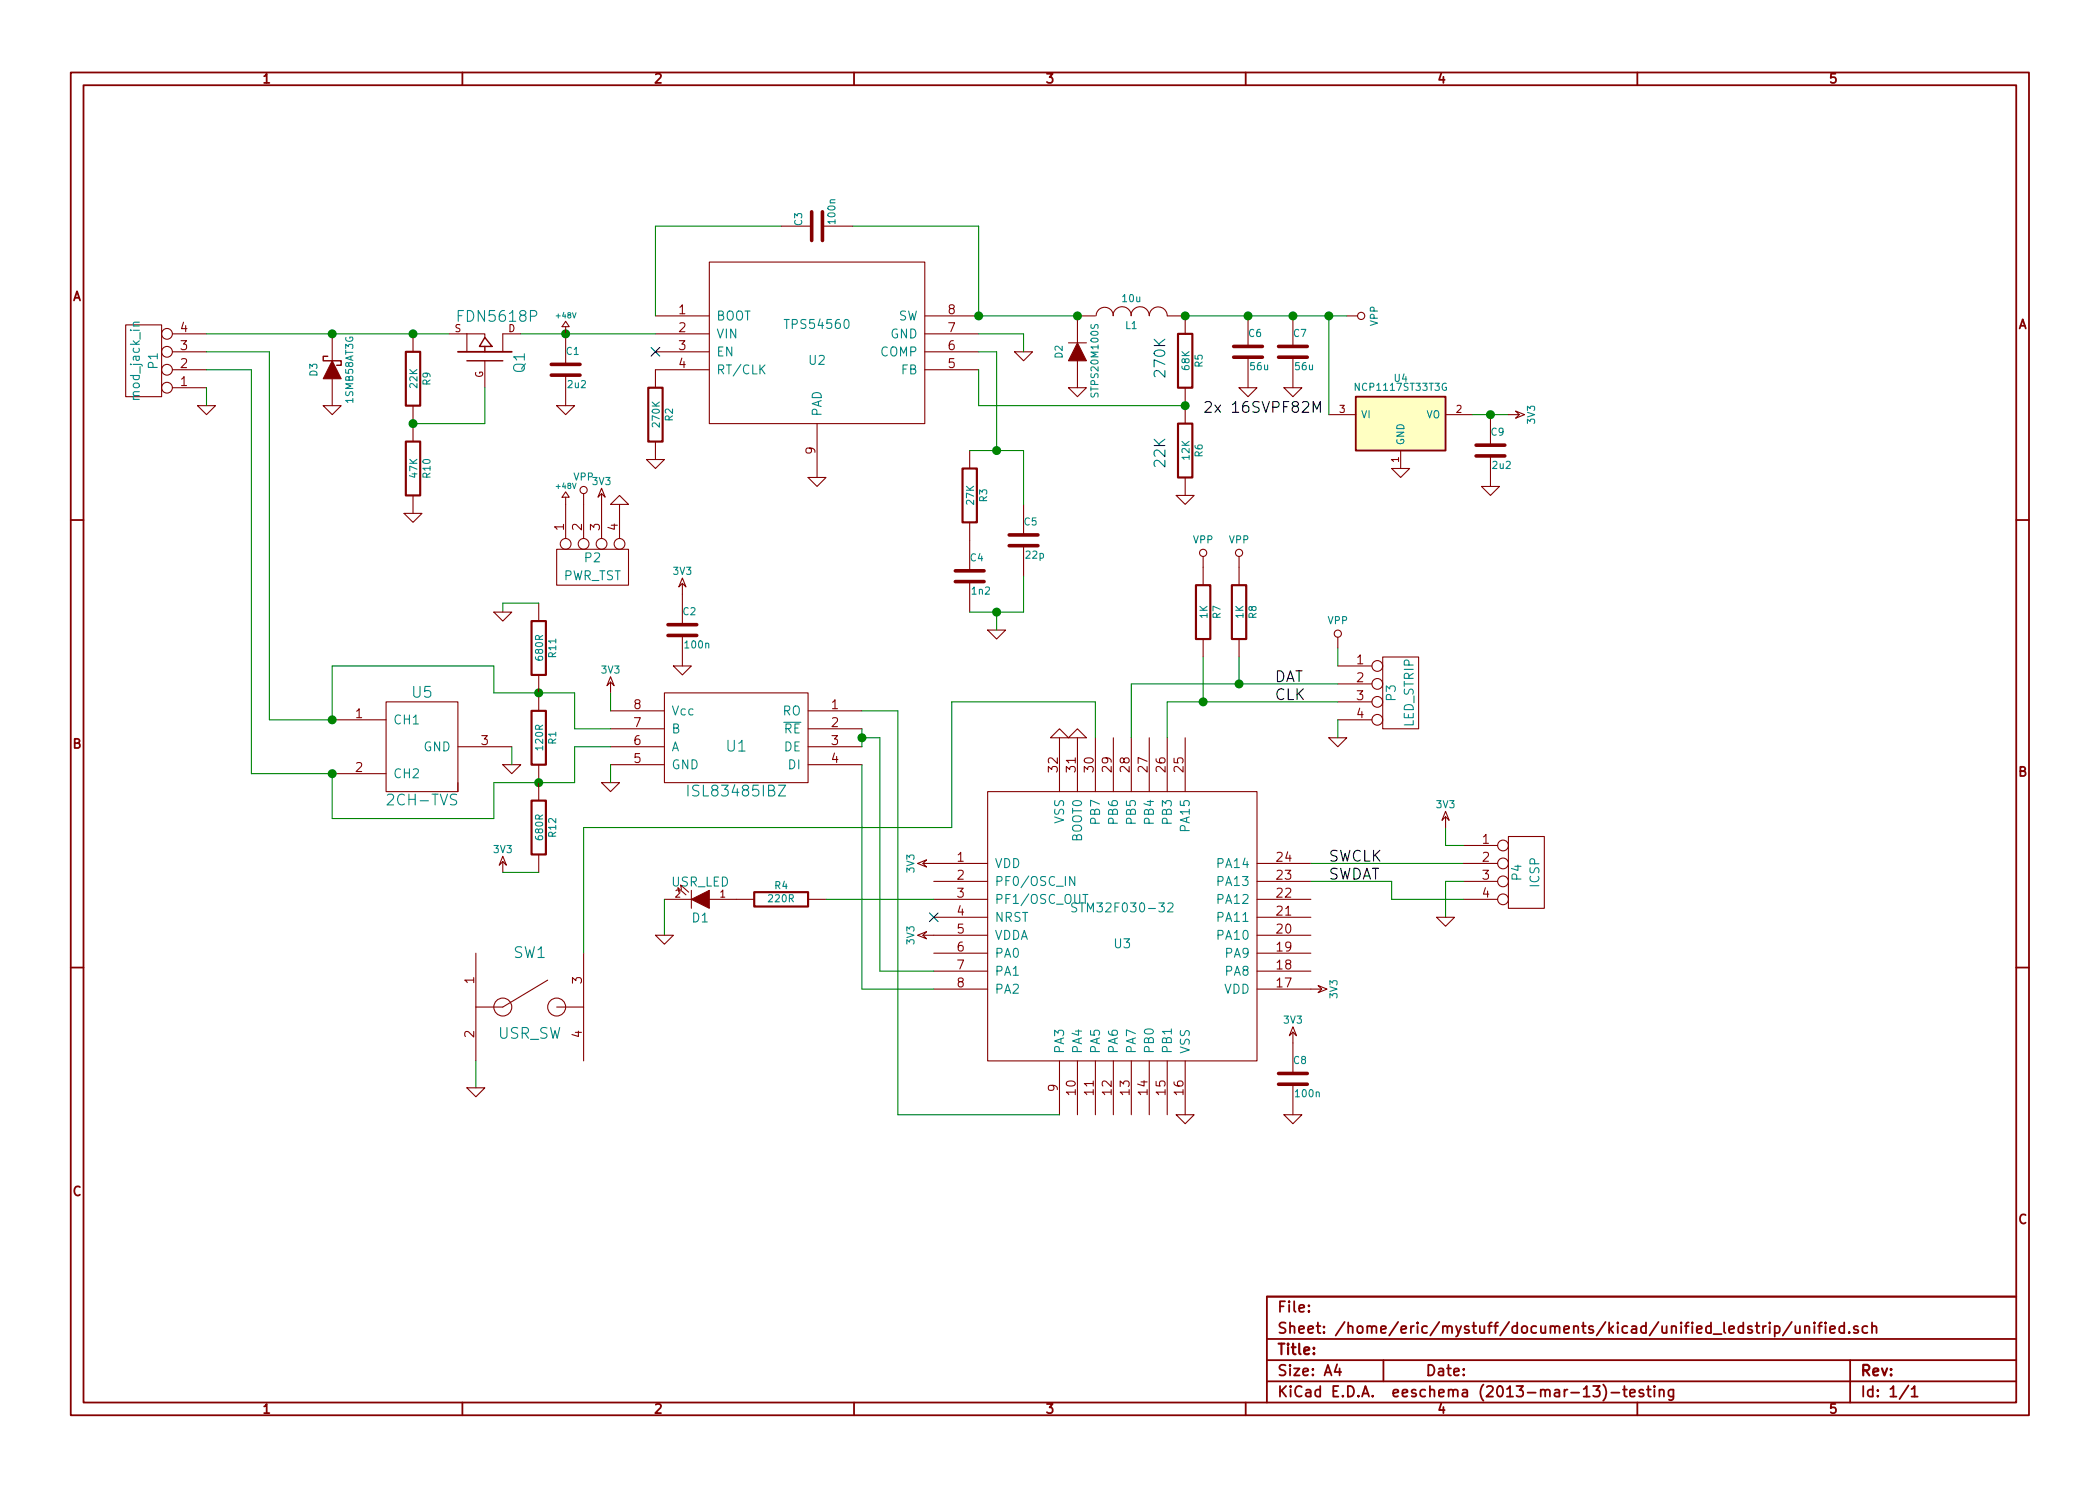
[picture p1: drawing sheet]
EESchema Schematic File Version 2
LIBS:power
LIBS:device
LIBS:transistors
LIBS:conn
LIBS:linear
LIBS:regul
LIBS:74xx
LIBS:cmos4000
LIBS:adc-dac
LIBS:memory
LIBS:xilinx
LIBS:special
LIBS:microcontrollers
LIBS:dsp
LIBS:microchip
LIBS:analog_switches
LIBS:motorola
LIBS:texas
LIBS:intel
LIBS:audio
LIBS:interface
LIBS:digital-audio
LIBS:philips
LIBS:display
LIBS:cypress
LIBS:siliconi
LIBS:opto
LIBS:atmel
LIBS:contrib
LIBS:valves
LIBS:custom
LIBS:unified-cache
EELAYER 24 0
EELAYER END
$Descr A4 11693 8268
encoding utf-8
Sheet 1 1
Title ""
Date ""
Rev ""
Comp ""
Comment1 ""
Comment2 ""
Comment3 ""
Comment4 ""
$EndDescr
$Comp
L CONN_4 P1
U 1 1
P 800 2000
F 0 "P1" V 750 2000 50  0000 C CNN
F 1 "mod_jack_in" V 850 2000 50  0000 C CNN
F 2 "" H 800 2000 60  0000 C CNN
F 3 "" H 800 2000 60  0000 C CNN
	1    800  2000
	-1   0    0    1   
$EndComp
$Comp
L GND #PWR01
U 1 1
P 1150 2250
F 0 "#PWR01" H 1150 2250 30  0001 C CNN
F 1 "GND" H 1150 2180 30  0001 C CNN
F 2 "" H 1150 2250 60  0000 C CNN
F 3 "" H 1150 2250 60  0000 C CNN
	1    1150 2250
	1    0    0    -1  
$EndComp
$Comp
L C C1
U 1 1
P 3150 2050
F 0 "C1" H 3150 2150 40  0000 L CNN
F 1 "2u2" H 3156 1965 40  0000 L CNN
F 2 "" H 3188 1900 30  0000 C CNN
F 3 "" H 3150 2050 60  0000 C CNN
	1    3150 2050
	1    0    0    -1  
$EndComp
$Comp
L TPS54360 U2
U 1 1
P 4550 1900
F 0 "U2" H 4550 1800 50  0000 C CNN
F 1 "TPS54560" H 4550 2000 50  0000 C CNN
F 2 "MODULE" H 4550 1900 50  0001 C CNN
F 3 "DOCUMENTATION" H 4550 1900 50  0001 C CNN
	1    4550 1900
	1    0    0    -1  
$EndComp
$Comp
L GND #PWR02
U 1 1
P 4550 2650
F 0 "#PWR02" H 4550 2650 30  0001 C CNN
F 1 "GND" H 4550 2580 30  0001 C CNN
F 2 "" H 4550 2650 60  0000 C CNN
F 3 "" H 4550 2650 60  0000 C CNN
	1    4550 2650
	1    0    0    -1  
$EndComp
NoConn ~ 3650 1950
$Comp
L R R2
U 1 1
P 3650 2300
F 0 "R2" V 3730 2300 40  0000 C CNN
F 1 "270K" V 3657 2301 40  0000 C CNN
F 2 "" V 3580 2300 30  0000 C CNN
F 3 "" H 3650 2300 30  0000 C CNN
	1    3650 2300
	1    0    0    -1  
$EndComp
$Comp
L GND #PWR03
U 1 1
P 3650 2550
F 0 "#PWR03" H 3650 2550 30  0001 C CNN
F 1 "GND" H 3650 2480 30  0001 C CNN
F 2 "" H 3650 2550 60  0000 C CNN
F 3 "" H 3650 2550 60  0000 C CNN
	1    3650 2550
	1    0    0    -1  
$EndComp
$Comp
L GND #PWR04
U 1 1
P 3150 2250
F 0 "#PWR04" H 3150 2250 30  0001 C CNN
F 1 "GND" H 3150 2180 30  0001 C CNN
F 2 "" H 3150 2250 60  0000 C CNN
F 3 "" H 3150 2250 60  0000 C CNN
	1    3150 2250
	1    0    0    -1  
$EndComp
$Comp
L C C3
U 1 1
P 4550 1250
F 0 "C3" H 4550 1350 40  0000 L CNN
F 1 "100n" H 4556 1165 40  0000 L CNN
F 2 "" H 4588 1100 30  0000 C CNN
F 3 "" H 4550 1250 60  0000 C CNN
	1    4550 1250
	0    -1   -1   0   
$EndComp
$Comp
L INDUCTOR L1
U 1 1
P 6300 1750
F 0 "L1" V 6250 1750 40  0000 C CNN
F 1 "10u" V 6400 1750 40  0000 C CNN
F 2 "" H 6300 1750 60  0000 C CNN
F 3 "" H 6300 1750 60  0000 C CNN
	1    6300 1750
	0    -1   -1   0   
$EndComp
$Comp
L DIODE D2
U 1 1
P 6000 1950
F 0 "D2" H 6000 2050 40  0000 C CNN
F 1 "STPS20M100S" H 5950 1850 40  0000 C CNN
F 2 "" H 6000 1950 60  0000 C CNN
F 3 "" H 6000 1950 60  0000 C CNN
	1    6000 1950
	0    -1   -1   0   
$EndComp
$Comp
L GND #PWR05
U 1 1
P 6000 2150
F 0 "#PWR05" H 6000 2150 30  0001 C CNN
F 1 "GND" H 6000 2080 30  0001 C CNN
F 2 "" H 6000 2150 60  0000 C CNN
F 3 "" H 6000 2150 60  0000 C CNN
	1    6000 2150
	1    0    0    -1  
$EndComp
$Comp
L R R5
U 1 1
P 6600 2000
F 0 "R5" V 6680 2000 40  0000 C CNN
F 1 "68K" V 6607 2001 40  0000 C CNN
F 2 "" V 6530 2000 30  0000 C CNN
F 3 "" H 6600 2000 30  0000 C CNN
	1    6600 2000
	1    0    0    -1  
$EndComp
$Comp
L R R6
U 1 1
P 6600 2500
F 0 "R6" V 6680 2500 40  0000 C CNN
F 1 "12K" V 6607 2501 40  0000 C CNN
F 2 "" V 6530 2500 30  0000 C CNN
F 3 "" H 6600 2500 30  0000 C CNN
	1    6600 2500
	1    0    0    -1  
$EndComp
$Comp
L GND #PWR06
U 1 1
P 6600 2750
F 0 "#PWR06" H 6600 2750 30  0001 C CNN
F 1 "GND" H 6600 2680 30  0001 C CNN
F 2 "" H 6600 2750 60  0000 C CNN
F 3 "" H 6600 2750 60  0000 C CNN
	1    6600 2750
	1    0    0    -1  
$EndComp
$Comp
L GND #PWR07
U 1 1
P 5700 1950
F 0 "#PWR07" H 5700 1950 30  0001 C CNN
F 1 "GND" H 5700 1880 30  0001 C CNN
F 2 "" H 5700 1950 60  0000 C CNN
F 3 "" H 5700 1950 60  0000 C CNN
	1    5700 1950
	1    0    0    -1  
$EndComp
$Comp
L R R3
U 1 1
P 5400 2750
F 0 "R3" V 5480 2750 40  0000 C CNN
F 1 "27K" V 5407 2751 40  0000 C CNN
F 2 "" V 5330 2750 30  0000 C CNN
F 3 "" H 5400 2750 30  0000 C CNN
	1    5400 2750
	1    0    0    -1  
$EndComp
$Comp
L C C4
U 1 1
P 5400 3200
F 0 "C4" H 5400 3300 40  0000 L CNN
F 1 "1n2" H 5406 3115 40  0000 L CNN
F 2 "" H 5438 3050 30  0000 C CNN
F 3 "" H 5400 3200 60  0000 C CNN
	1    5400 3200
	1    0    0    -1  
$EndComp
$Comp
L C C5
U 1 1
P 5700 3000
F 0 "C5" H 5700 3100 40  0000 L CNN
F 1 "22p" H 5706 2915 40  0000 L CNN
F 2 "" H 5738 2850 30  0000 C CNN
F 3 "" H 5700 3000 60  0000 C CNN
	1    5700 3000
	1    0    0    -1  
$EndComp
$Comp
L GND #PWR08
U 1 1
P 5550 3500
F 0 "#PWR08" H 5550 3500 30  0001 C CNN
F 1 "GND" H 5550 3430 30  0001 C CNN
F 2 "" H 5550 3500 60  0000 C CNN
F 3 "" H 5550 3500 60  0000 C CNN
	1    5550 3500
	1    0    0    -1  
$EndComp
$Comp
L C C6
U 1 1
P 6950 1950
F 0 "C6" H 6950 2050 40  0000 L CNN
F 1 "56u" H 6956 1865 40  0000 L CNN
F 2 "" H 6988 1800 30  0000 C CNN
F 3 "" H 6950 1950 60  0000 C CNN
	1    6950 1950
	1    0    0    -1  
$EndComp
$Comp
L C C7
U 1 1
P 7200 1950
F 0 "C7" H 7200 2050 40  0000 L CNN
F 1 "56u" H 7206 1865 40  0000 L CNN
F 2 "" H 7238 1800 30  0000 C CNN
F 3 "" H 7200 1950 60  0000 C CNN
	1    7200 1950
	1    0    0    -1  
$EndComp
$Comp
L GND #PWR09
U 1 1
P 6950 2150
F 0 "#PWR09" H 6950 2150 30  0001 C CNN
F 1 "GND" H 6950 2080 30  0001 C CNN
F 2 "" H 6950 2150 60  0000 C CNN
F 3 "" H 6950 2150 60  0000 C CNN
	1    6950 2150
	1    0    0    -1  
$EndComp
$Comp
L GND #PWR010
U 1 1
P 7200 2150
F 0 "#PWR010" H 7200 2150 30  0001 C CNN
F 1 "GND" H 7200 2080 30  0001 C CNN
F 2 "" H 7200 2150 60  0000 C CNN
F 3 "" H 7200 2150 60  0000 C CNN
	1    7200 2150
	1    0    0    -1  
$EndComp
$Comp
L VPP #PWR39
U 1 1
P 7500 1750
F 0 "#PWR39" H 7500 1950 40  0001 C CNN
F 1 "VPP" H 7500 1900 40  0000 C CNN
F 2 "" H 7500 1750 60  0000 C CNN
F 3 "" H 7500 1750 60  0000 C CNN
	1    7500 1750
	0    1    1    0   
$EndComp
$Comp
L ST485E U1
U 1 1
P 4100 4100
F 0 "U1" H 4100 4050 60  0000 C CNN
F 1 "ISL83485IBZ" H 4100 3800 60  0000 C CNN
F 2 "" H 4150 4100 60  0000 C CNN
F 3 "" H 4150 4100 60  0000 C CNN
	1    4100 4100
	-1   0    0    -1  
$EndComp
Wire Wire Line
	1150 2150 1150 2250
Connection ~ 3150 1850
Wire Wire Line
	4350 1250 3650 1250
Wire Wire Line
	3650 1250 3650 1750
Wire Wire Line
	4750 1250 5450 1250
Wire Wire Line
	5450 1250 5450 1750
Wire Wire Line
	5450 1750 6000 1750
Connection ~ 5450 1750
Wire Wire Line
	6600 2250 5450 2250
Wire Wire Line
	5450 2250 5450 2050
Wire Wire Line
	5450 1850 5700 1850
Wire Wire Line
	5700 1850 5700 1950
Wire Wire Line
	5450 1950 5550 1950
Wire Wire Line
	5550 1950 5550 2500
Wire Wire Line
	5400 2500 5700 2500
Wire Wire Line
	5700 2500 5700 2800
Connection ~ 5550 2500
Wire Wire Line
	5700 3400 5700 3200
Wire Wire Line
	5400 3400 5700 3400
Wire Wire Line
	5550 3400 5550 3500
Connection ~ 5550 3400
Connection ~ 6600 2250
Wire Wire Line
	6600 1750 7500 1750
Connection ~ 6600 1750
Connection ~ 6950 1750
Connection ~ 7200 1750
Connection ~ 6000 1750
Wire Wire Line
	1150 1950 1500 1950
Wire Wire Line
	1150 2050 1400 2050
$Comp
L R R1
U 1 1
P 3000 4100
F 0 "R1" V 3080 4100 40  0000 C CNN
F 1 "120R" V 3007 4101 40  0000 C CNN
F 2 "" V 2930 4100 30  0000 C CNN
F 3 "" H 3000 4100 30  0000 C CNN
	1    3000 4100
	1    0    0    -1  
$EndComp
Wire Wire Line
	1400 2050 1400 4300
Wire Wire Line
	3200 4350 3200 4150
Wire Wire Line
	3200 4150 3400 4150
Connection ~ 3000 4350
Wire Wire Line
	3400 4050 3200 4050
Wire Wire Line
	3200 4050 3200 3850
Wire Wire Line
	1500 1950 1500 4000
Connection ~ 3000 3850
$Comp
L GND #PWR011
U 1 1
P 3400 4350
F 0 "#PWR011" H 3400 4350 30  0001 C CNN
F 1 "GND" H 3400 4280 30  0001 C CNN
F 2 "" H 3400 4350 60  0000 C CNN
F 3 "" H 3400 4350 60  0000 C CNN
	1    3400 4350
	1    0    0    -1  
$EndComp
Wire Wire Line
	3400 4350 3400 4250
$Comp
L NCP1117ST33T3G U4
U 1 1
P 7800 2350
F 0 "U4" H 7800 2600 40  0000 C CNN
F 1 "NCP1117ST33T3G" H 7800 2550 40  0000 C CNN
F 2 "" H 7800 2350 60  0000 C CNN
F 3 "" H 7800 2350 60  0000 C CNN
	1    7800 2350
	1    0    0    -1  
$EndComp
Wire Wire Line
	7400 1750 7400 2300
$Comp
L GND #PWR012
U 1 1
P 7800 2600
F 0 "#PWR012" H 7800 2600 30  0001 C CNN
F 1 "GND" H 7800 2530 30  0001 C CNN
F 2 "" H 7800 2600 60  0000 C CNN
F 3 "" H 7800 2600 60  0000 C CNN
	1    7800 2600
	1    0    0    -1  
$EndComp
$Comp
L C C9
U 1 1
P 8300 2500
F 0 "C9" H 8300 2600 40  0000 L CNN
F 1 "2u2" H 8306 2415 40  0000 L CNN
F 2 "" H 8338 2350 30  0000 C CNN
F 3 "" H 8300 2500 60  0000 C CNN
	1    8300 2500
	1    0    0    -1  
$EndComp
Wire Wire Line
	8200 2300 8400 2300
$Comp
L GND #PWR013
U 1 1
P 8300 2700
F 0 "#PWR013" H 8300 2700 30  0001 C CNN
F 1 "GND" H 8300 2630 30  0001 C CNN
F 2 "" H 8300 2700 60  0000 C CNN
F 3 "" H 8300 2700 60  0000 C CNN
	1    8300 2700
	1    0    0    -1  
$EndComp
Connection ~ 8300 2300
$Comp
L 3V3 #PWR014
U 1 1
P 8400 2300
F 0 "#PWR014" H 8400 2400 40  0001 C CNN
F 1 "3V3" H 8400 2425 40  0000 C CNN
F 2 "" H 8400 2300 60  0000 C CNN
F 3 "" H 8400 2300 60  0000 C CNN
	1    8400 2300
	0    1    1    0   
$EndComp
Connection ~ 7400 1750
$Comp
L 3V3 #PWR015
U 1 1
P 3400 3850
F 0 "#PWR015" H 3400 3950 40  0001 C CNN
F 1 "3V3" H 3400 3975 40  0000 C CNN
F 2 "" H 3400 3850 60  0000 C CNN
F 3 "" H 3400 3850 60  0000 C CNN
	1    3400 3850
	1    0    0    -1  
$EndComp
Wire Wire Line
	3400 3850 3400 3950
$Comp
L STM32F030-32 U3
U 1 1
P 6250 5150
F 0 "U3" H 6250 5050 50  0000 C CNN
F 1 "STM32F030-32" H 6250 5250 50  0000 C CNN
F 2 "MODULE" H 6250 5150 50  0001 C CNN
F 3 "DOCUMENTATION" H 6250 5150 50  0001 C CNN
	1    6250 5150
	1    0    0    -1  
$EndComp
$Comp
L 3V3 #PWR016
U 1 1
P 5200 4800
F 0 "#PWR016" H 5200 4900 40  0001 C CNN
F 1 "3V3" H 5200 4925 40  0000 C CNN
F 2 "" H 5200 4800 60  0000 C CNN
F 3 "" H 5200 4800 60  0000 C CNN
	1    5200 4800
	0    -1   -1   0   
$EndComp
$Comp
L 3V3 #PWR017
U 1 1
P 5200 5200
F 0 "#PWR017" H 5200 5300 40  0001 C CNN
F 1 "3V3" H 5200 5325 40  0000 C CNN
F 2 "" H 5200 5200 60  0000 C CNN
F 3 "" H 5200 5200 60  0000 C CNN
	1    5200 5200
	0    -1   -1   0   
$EndComp
NoConn ~ 5200 5100
$Comp
L GND #PWR018
U 1 1
P 6000 4100
F 0 "#PWR018" H 6000 4100 30  0001 C CNN
F 1 "GND" H 6000 4030 30  0001 C CNN
F 2 "" H 6000 4100 60  0000 C CNN
F 3 "" H 6000 4100 60  0000 C CNN
	1    6000 4100
	-1   0    0    1   
$EndComp
$Comp
L GND #PWR019
U 1 1
P 5900 4100
F 0 "#PWR019" H 5900 4100 30  0001 C CNN
F 1 "GND" H 5900 4030 30  0001 C CNN
F 2 "" H 5900 4100 60  0000 C CNN
F 3 "" H 5900 4100 60  0000 C CNN
	1    5900 4100
	-1   0    0    1   
$EndComp
$Comp
L 3V3 #PWR020
U 1 1
P 7300 5500
F 0 "#PWR020" H 7300 5600 40  0001 C CNN
F 1 "3V3" H 7300 5625 40  0000 C CNN
F 2 "" H 7300 5500 60  0000 C CNN
F 3 "" H 7300 5500 60  0000 C CNN
	1    7300 5500
	0    1    1    0   
$EndComp
$Comp
L GND #PWR021
U 1 1
P 6600 6200
F 0 "#PWR021" H 6600 6200 30  0001 C CNN
F 1 "GND" H 6600 6130 30  0001 C CNN
F 2 "" H 6600 6200 60  0000 C CNN
F 3 "" H 6600 6200 60  0000 C CNN
	1    6600 6200
	1    0    0    -1  
$EndComp
Wire Wire Line
	6300 4100 6300 3800
Wire Wire Line
	7300 4900 7750 4900
Text Label 7400 4900 0    60   ~ 0
SWDAT
Wire Wire Line
	7300 4800 8150 4800
Text Label 7400 4800 0    60   ~ 0
SWCLK
Wire Wire Line
	6500 4100 6500 3900
$Comp
L CONN_4 P3
U 1 1
P 7800 3850
F 0 "P3" V 7750 3850 50  0000 C CNN
F 1 "LED_STRIP" V 7850 3850 50  0000 C CNN
F 2 "" H 7800 3850 60  0000 C CNN
F 3 "" H 7800 3850 60  0000 C CNN
	1    7800 3850
	1    0    0    -1  
$EndComp
Wire Wire Line
	6500 3900 7450 3900
Wire Wire Line
	6300 3800 7450 3800
$Comp
L GND #PWR022
U 1 1
P 7450 4100
F 0 "#PWR022" H 7450 4100 30  0001 C CNN
F 1 "GND" H 7450 4030 30  0001 C CNN
F 2 "" H 7450 4100 60  0000 C CNN
F 3 "" H 7450 4100 60  0000 C CNN
	1    7450 4100
	1    0    0    -1  
$EndComp
Wire Wire Line
	7450 4100 7450 4000
Wire Wire Line
	7450 3700 7450 3600
$Comp
L VPP #PWR37
U 1 1
P 7450 3600
F 0 "#PWR37" H 7450 3800 40  0001 C CNN
F 1 "VPP" H 7450 3750 40  0000 C CNN
F 2 "" H 7450 3600 60  0000 C CNN
F 3 "" H 7450 3600 60  0000 C CNN
	1    7450 3600
	1    0    0    -1  
$EndComp
Wire Wire Line
	6700 3900 6700 3650
Connection ~ 6700 3900
Wire Wire Line
	6900 3800 6900 3650
$Comp
L R R7
U 1 1
P 6700 3400
F 0 "R7" V 6780 3400 40  0000 C CNN
F 1 "1K" V 6707 3401 40  0000 C CNN
F 2 "" V 6630 3400 30  0000 C CNN
F 3 "" H 6700 3400 30  0000 C CNN
	1    6700 3400
	1    0    0    -1  
$EndComp
$Comp
L R R8
U 1 1
P 6900 3400
F 0 "R8" V 6980 3400 40  0000 C CNN
F 1 "1K" V 6907 3401 40  0000 C CNN
F 2 "" V 6830 3400 30  0000 C CNN
F 3 "" H 6900 3400 30  0000 C CNN
	1    6900 3400
	1    0    0    -1  
$EndComp
$Comp
L VPP #PWR30
U 1 1
P 6700 3150
F 0 "#PWR30" H 6700 3350 40  0001 C CNN
F 1 "VPP" H 6700 3300 40  0000 C CNN
F 2 "" H 6700 3150 60  0000 C CNN
F 3 "" H 6700 3150 60  0000 C CNN
	1    6700 3150
	1    0    0    -1  
$EndComp
$Comp
L VPP #PWR31
U 1 1
P 6900 3150
F 0 "#PWR31" H 6900 3350 40  0001 C CNN
F 1 "VPP" H 6900 3300 40  0000 C CNN
F 2 "" H 6900 3150 60  0000 C CNN
F 3 "" H 6900 3150 60  0000 C CNN
	1    6900 3150
	1    0    0    -1  
$EndComp
Connection ~ 6900 3800
Text Label 7100 3900 0    60   ~ 0
CLK
Text Label 7100 3800 0    60   ~ 0
DAT
$Comp
L CONN_4 P4
U 1 1
P 8500 4850
F 0 "P4" V 8450 4850 50  0000 C CNN
F 1 "ICSP" V 8550 4850 50  0000 C CNN
F 2 "" H 8500 4850 60  0000 C CNN
F 3 "" H 8500 4850 60  0000 C CNN
	1    8500 4850
	1    0    0    -1  
$EndComp
Wire Wire Line
	7750 4900 7750 5000
Wire Wire Line
	7750 5000 8150 5000
Wire Wire Line
	8150 4900 8050 4900
Wire Wire Line
	8050 4900 8050 5100
$Comp
L GND #PWR023
U 1 1
P 8050 5100
F 0 "#PWR023" H 8050 5100 30  0001 C CNN
F 1 "GND" H 8050 5030 30  0001 C CNN
F 2 "" H 8050 5100 60  0000 C CNN
F 3 "" H 8050 5100 60  0000 C CNN
	1    8050 5100
	1    0    0    -1  
$EndComp
Wire Wire Line
	8150 4700 8050 4700
Wire Wire Line
	8050 4700 8050 4600
$Comp
L 3V3 #PWR024
U 1 1
P 8050 4600
F 0 "#PWR024" H 8050 4700 40  0001 C CNN
F 1 "3V3" H 8050 4725 40  0000 C CNN
F 2 "" H 8050 4600 60  0000 C CNN
F 3 "" H 8050 4600 60  0000 C CNN
	1    8050 4600
	1    0    0    -1  
$EndComp
Wire Wire Line
	5200 5400 4900 5400
Wire Wire Line
	4900 5400 4900 4100
Wire Wire Line
	4900 4100 4800 4100
Wire Wire Line
	4800 4050 4800 4150
Connection ~ 4800 4100
Wire Wire Line
	5900 6200 5000 6200
Wire Wire Line
	5000 6200 5000 3950
Wire Wire Line
	5000 3950 4800 3950
Wire Wire Line
	4800 4250 4800 5500
Wire Wire Line
	4800 5500 5200 5500
$Comp
L 3V3 #PWR025
U 1 1
P 3800 3300
F 0 "#PWR025" H 3800 3400 40  0001 C CNN
F 1 "3V3" H 3800 3425 40  0000 C CNN
F 2 "" H 3800 3300 60  0000 C CNN
F 3 "" H 3800 3300 60  0000 C CNN
	1    3800 3300
	1    0    0    -1  
$EndComp
$Comp
L C C2
U 1 1
P 3800 3500
F 0 "C2" H 3800 3600 40  0000 L CNN
F 1 "100n" H 3806 3415 40  0000 L CNN
F 2 "" H 3838 3350 30  0000 C CNN
F 3 "" H 3800 3500 60  0000 C CNN
	1    3800 3500
	1    0    0    -1  
$EndComp
$Comp
L GND #PWR026
U 1 1
P 3800 3700
F 0 "#PWR026" H 3800 3700 30  0001 C CNN
F 1 "GND" H 3800 3630 30  0001 C CNN
F 2 "" H 3800 3700 60  0000 C CNN
F 3 "" H 3800 3700 60  0000 C CNN
	1    3800 3700
	1    0    0    -1  
$EndComp
$Comp
L 3V3 #PWR027
U 1 1
P 7200 5800
F 0 "#PWR027" H 7200 5900 40  0001 C CNN
F 1 "3V3" H 7200 5925 40  0000 C CNN
F 2 "" H 7200 5800 60  0000 C CNN
F 3 "" H 7200 5800 60  0000 C CNN
	1    7200 5800
	1    0    0    -1  
$EndComp
$Comp
L C C8
U 1 1
P 7200 6000
F 0 "C8" H 7200 6100 40  0000 L CNN
F 1 "100n" H 7206 5915 40  0000 L CNN
F 2 "" H 7238 5850 30  0000 C CNN
F 3 "" H 7200 6000 60  0000 C CNN
	1    7200 6000
	1    0    0    -1  
$EndComp
$Comp
L GND #PWR028
U 1 1
P 7200 6200
F 0 "#PWR028" H 7200 6200 30  0001 C CNN
F 1 "GND" H 7200 6130 30  0001 C CNN
F 2 "" H 7200 6200 60  0000 C CNN
F 3 "" H 7200 6200 60  0000 C CNN
	1    7200 6200
	1    0    0    -1  
$EndComp
$Comp
L TACT SW1
U 1 1
P 2950 5600
F 0 "SW1" H 2950 5900 60  0000 C CNN
F 1 "USR_SW" H 2950 5450 60  0000 C CNN
F 2 "" H 2950 5600 60  0000 C CNN
F 3 "" H 2950 5600 60  0000 C CNN
	1    2950 5600
	1    0    0    -1  
$EndComp
$Comp
L R R4
U 1 1
P 4350 5000
F 0 "R4" V 4430 5000 40  0000 C CNN
F 1 "220R" V 4357 5001 40  0000 C CNN
F 2 "" V 4280 5000 30  0000 C CNN
F 3 "" H 4350 5000 30  0000 C CNN
	1    4350 5000
	0    -1   -1   0   
$EndComp
$Comp
L LED D1
U 1 1
P 3900 5000
F 0 "D1" H 3900 5100 50  0000 C CNN
F 1 "USR_LED" H 3900 4900 50  0000 C CNN
F 2 "" H 3900 5000 60  0000 C CNN
F 3 "" H 3900 5000 60  0000 C CNN
	1    3900 5000
	-1   0    0    1   
$EndComp
Wire Wire Line
	3700 5000 3700 5200
$Comp
L GND #PWR029
U 1 1
P 3700 5200
F 0 "#PWR029" H 3700 5200 30  0001 C CNN
F 1 "GND" H 3700 5130 30  0001 C CNN
F 2 "" H 3700 5200 60  0000 C CNN
F 3 "" H 3700 5200 60  0000 C CNN
	1    3700 5200
	1    0    0    -1  
$EndComp
Wire Wire Line
	4600 5000 5200 5000
Wire Wire Line
	2650 5900 2650 6050
$Comp
L GND #PWR030
U 1 1
P 2650 6050
F 0 "#PWR030" H 2650 6050 30  0001 C CNN
F 1 "GND" H 2650 5980 30  0001 C CNN
F 2 "" H 2650 6050 60  0000 C CNN
F 3 "" H 2650 6050 60  0000 C CNN
	1    2650 6050
	1    0    0    -1  
$EndComp
$Comp
L +48V #PWR031
U 1 1
P 3150 2800
F 0 "#PWR031" H 3150 2930 20  0001 C CNN
F 1 "+48V" H 3150 2900 30  0000 C CNN
F 2 "" H 3150 2800 60  0000 C CNN
F 3 "" H 3150 2800 60  0000 C CNN
	1    3150 2800
	1    0    0    -1  
$EndComp
$Comp
L CONN_4 P2
U 1 1
P 3300 3150
F 0 "P2" V 3250 3150 50  0000 C CNN
F 1 "PWR_TST" V 3350 3150 50  0000 C CNN
F 2 "" H 3300 3150 60  0000 C CNN
F 3 "" H 3300 3150 60  0000 C CNN
	1    3300 3150
	0    -1   1    0   
$EndComp
$Comp
L VPP #PWR11
U 1 1
P 3250 2800
F 0 "#PWR11" H 3250 3000 40  0001 C CNN
F 1 "VPP" H 3250 2950 40  0000 C CNN
F 2 "" H 3250 2800 60  0000 C CNN
F 3 "" H 3250 2800 60  0000 C CNN
	1    3250 2800
	1    0    0    -1  
$EndComp
$Comp
L 3V3 #PWR032
U 1 1
P 3350 2800
F 0 "#PWR032" H 3350 2900 40  0001 C CNN
F 1 "3V3" H 3350 2925 40  0000 C CNN
F 2 "" H 3350 2800 60  0000 C CNN
F 3 "" H 3350 2800 60  0000 C CNN
	1    3350 2800
	1    0    0    -1  
$EndComp
$Comp
L GND #PWR033
U 1 1
P 3450 2800
F 0 "#PWR033" H 3450 2800 30  0001 C CNN
F 1 "GND" H 3450 2730 30  0001 C CNN
F 2 "" H 3450 2800 60  0000 C CNN
F 3 "" H 3450 2800 60  0000 C CNN
	1    3450 2800
	-1   0    0    1   
$EndComp
Text Label 6700 2300 0    60   ~ 0
2x 16SVPF82M
Wire Wire Line
	6100 4100 6100 3900
Wire Wire Line
	6100 3900 5300 3900
Wire Wire Line
	5300 3900 5300 4600
Wire Wire Line
	5300 4600 3250 4600
Wire Wire Line
	3250 4600 3250 5300
Text Notes 6500 2600 1    60   ~ 0
22K
Text Notes 6500 2100 1    60   ~ 0
270K
$Comp
L MOSFET_P Q1
U 1 1
P 2700 1950
F 0 "Q1" H 2700 2140 60  0000 R CNN
F 1 "FDN5618P" V 2900 2250 60  0000 R CNN
F 2 "" H 2700 1950 60  0000 C CNN
F 3 "" H 2700 1950 60  0000 C CNN
	1    2700 1950
	0    1    -1   0   
$EndComp
$Comp
L R R9
U 1 1
P 2300 2100
F 0 "R9" V 2380 2100 40  0000 C CNN
F 1 "22K" V 2307 2101 40  0000 C CNN
F 2 "" V 2230 2100 30  0000 C CNN
F 3 "" H 2300 2100 30  0000 C CNN
	1    2300 2100
	1    0    0    -1  
$EndComp
$Comp
L R R10
U 1 1
P 2300 2600
F 0 "R10" V 2380 2600 40  0000 C CNN
F 1 "47K" V 2307 2601 40  0000 C CNN
F 2 "" V 2230 2600 30  0000 C CNN
F 3 "" H 2300 2600 30  0000 C CNN
	1    2300 2600
	1    0    0    -1  
$EndComp
Wire Wire Line
	2700 2350 2700 2150
Connection ~ 2300 1850
$Comp
L GND #PWR034
U 1 1
P 2300 2850
F 0 "#PWR034" H 2300 2850 30  0001 C CNN
F 1 "GND" H 2300 2780 30  0001 C CNN
F 2 "" H 2300 2850 60  0000 C CNN
F 3 "" H 2300 2850 60  0000 C CNN
	1    2300 2850
	1    0    0    -1  
$EndComp
Connection ~ 2300 2350
Wire Wire Line
	1150 1850 2500 1850
$Comp
L +48V #PWR035
U 1 1
P 3150 1850
F 0 "#PWR035" H 3150 1980 20  0001 C CNN
F 1 "+48V" H 3150 1950 30  0000 C CNN
F 2 "" H 3150 1850 60  0000 C CNN
F 3 "" H 3150 1850 60  0000 C CNN
	1    3150 1850
	1    0    0    -1  
$EndComp
Wire Wire Line
	2300 2350 2700 2350
Wire Wire Line
	2900 1850 3650 1850
$Comp
L DIODESCH D3
U 1 1
P 1850 2050
F 0 "D3" H 1850 2150 40  0000 C CNN
F 1 "1SMB58AT3G" H 1850 1950 40  0000 C CNN
F 2 "" H 1850 2050 60  0000 C CNN
F 3 "" H 1850 2050 60  0000 C CNN
	1    1850 2050
	0    -1   -1   0   
$EndComp
$Comp
L GND #PWR036
U 1 1
P 1850 2250
F 0 "#PWR036" H 1850 2250 30  0001 C CNN
F 1 "GND" H 1850 2180 30  0001 C CNN
F 2 "" H 1850 2250 60  0000 C CNN
F 3 "" H 1850 2250 60  0000 C CNN
	1    1850 2250
	1    0    0    -1  
$EndComp
Connection ~ 1850 1850
$Comp
L R R11
U 1 1
P 3000 3600
F 0 "R11" V 3080 3600 40  0000 C CNN
F 1 "680R" V 3007 3601 40  0000 C CNN
F 2 "" V 2930 3600 30  0000 C CNN
F 3 "" H 3000 3600 30  0000 C CNN
	1    3000 3600
	1    0    0    -1  
$EndComp
$Comp
L R R12
U 1 1
P 3000 4600
F 0 "R12" V 3080 4600 40  0000 C CNN
F 1 "680R" V 3007 4601 40  0000 C CNN
F 2 "" V 2930 4600 30  0000 C CNN
F 3 "" H 3000 4600 30  0000 C CNN
	1    3000 4600
	1    0    0    -1  
$EndComp
$Comp
L 3V3 #PWR037
U 1 1
P 2800 4850
F 0 "#PWR037" H 2800 4950 40  0001 C CNN
F 1 "3V3" H 2800 4975 40  0000 C CNN
F 2 "" H 2800 4850 60  0000 C CNN
F 3 "" H 2800 4850 60  0000 C CNN
	1    2800 4850
	1    0    0    -1  
$EndComp
Wire Wire Line
	2800 4850 3000 4850
Wire Wire Line
	3000 3350 2800 3350
Wire Wire Line
	2800 3350 2800 3400
$Comp
L GND #PWR038
U 1 1
P 2800 3400
F 0 "#PWR038" H 2800 3400 30  0001 C CNN
F 1 "GND" H 2800 3330 30  0001 C CNN
F 2 "" H 2800 3400 60  0000 C CNN
F 3 "" H 2800 3400 60  0000 C CNN
	1    2800 3400
	1    0    0    -1  
$EndComp
$Comp
L 2CH-TVS U5
U 1 1
P 2350 4150
F 0 "U5" H 2350 4450 60  0000 C CNN
F 1 "2CH-TVS" H 2350 3850 60  0000 C CNN
F 2 "" H 2350 4150 60  0000 C CNN
F 3 "" H 2350 4150 60  0000 C CNN
	1    2350 4150
	1    0    0    -1  
$EndComp
Wire Wire Line
	1500 4000 1850 4000
Wire Wire Line
	1850 4000 1850 3700
Wire Wire Line
	1850 3700 2750 3700
Wire Wire Line
	2750 3700 2750 3850
Wire Wire Line
	2750 3850 3200 3850
Wire Wire Line
	2750 4350 3200 4350
Wire Wire Line
	2750 4350 2750 4550
Wire Wire Line
	2750 4550 1850 4550
Wire Wire Line
	1850 4550 1850 4300
Wire Wire Line
	1850 4300 1400 4300
Connection ~ 1850 4300
Connection ~ 1850 4000
$Comp
L GND #PWR039
U 1 1
P 2850 4250
F 0 "#PWR039" H 2850 4250 30  0001 C CNN
F 1 "GND" H 2850 4180 30  0001 C CNN
F 2 "" H 2850 4250 60  0000 C CNN
F 3 "" H 2850 4250 60  0000 C CNN
	1    2850 4250
	1    0    0    -1  
$EndComp
Wire Wire Line
	2850 4150 2850 4250
$EndSCHEMATC
